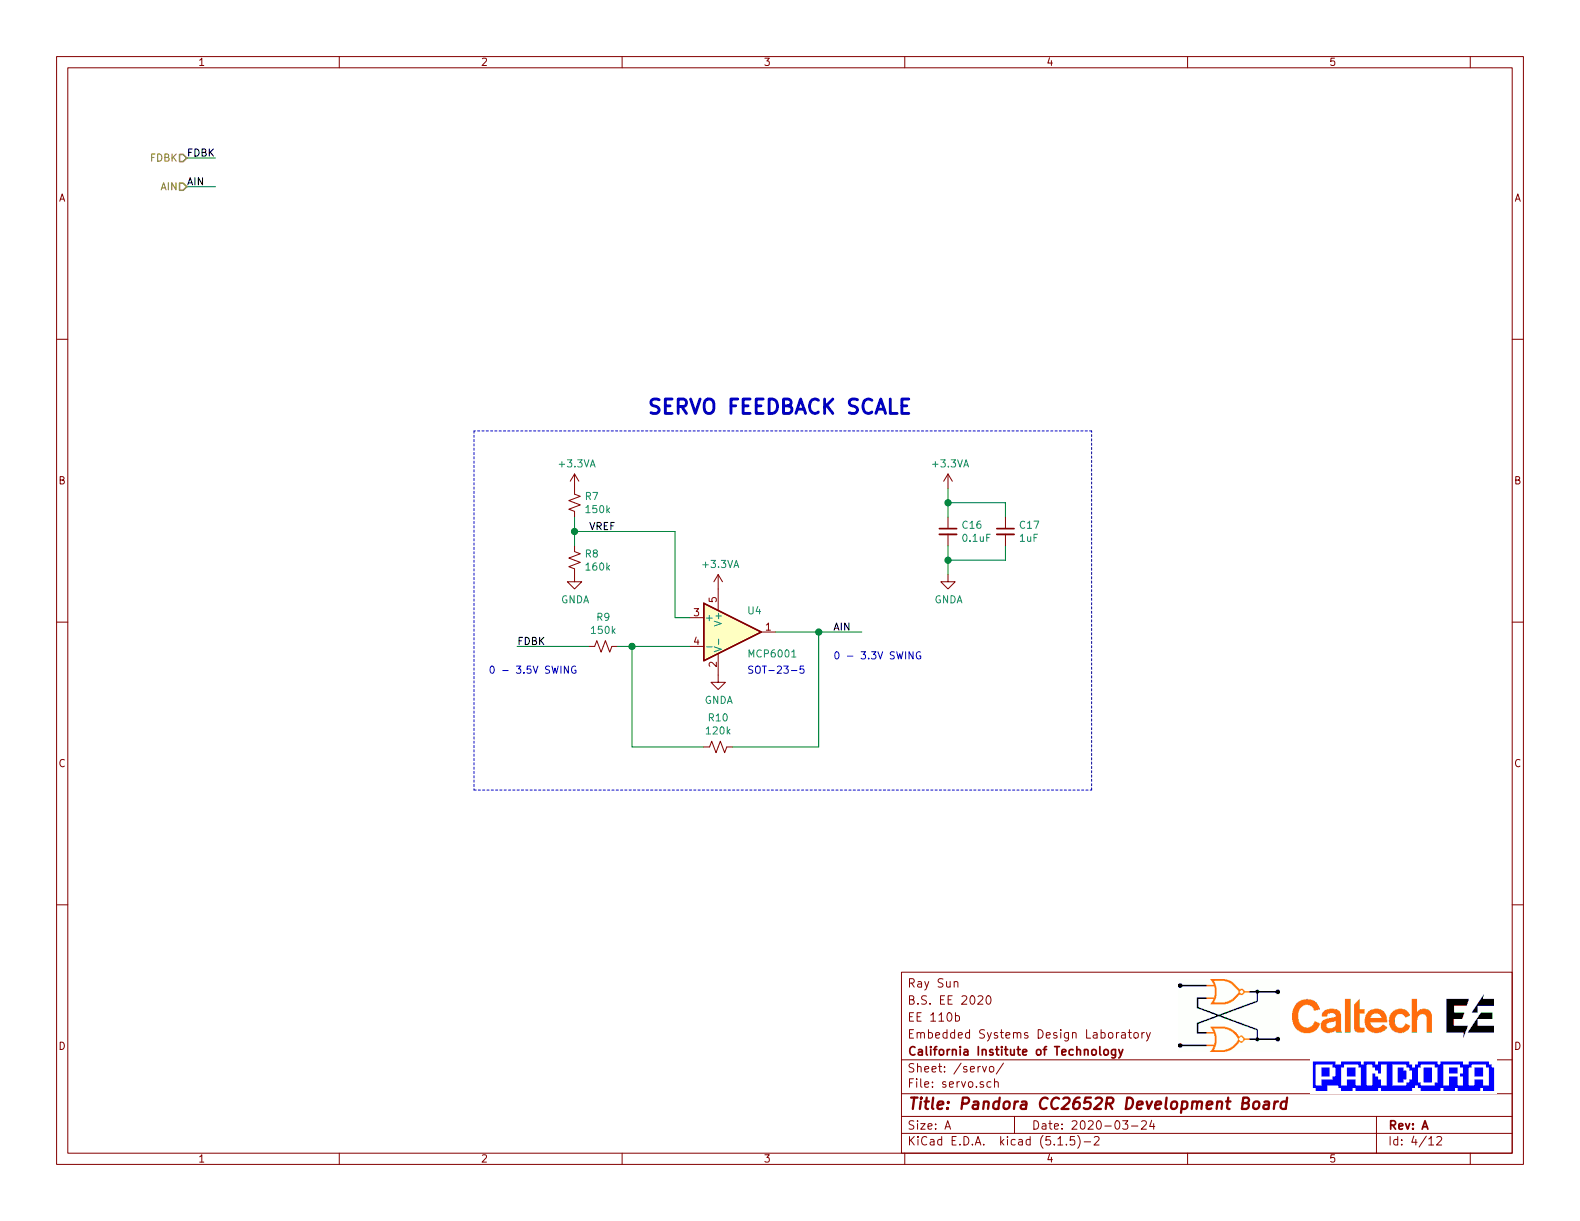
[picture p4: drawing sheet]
EESchema Schematic File Version 4
EELAYER 30 0
EELAYER END
$Descr A 11000 8500
encoding utf-8
Sheet 4 12
Title "Pandora CC2652R Development Board"
Date "2020-03-24"
Rev "A"
Comp "California Institute of Technology"
Comment1 "Embedded Systems Design Laboratory"
Comment2 "EE 110b"
Comment3 "B.S. EE 2020"
Comment4 "Ray Sun"
$EndDescr
$Comp
L Device:C_Small C16
U 1 1
P 6600 3700
F 0 "C16" H 6692 3746 50  0000 L CNN
F 1 "0.1uF" H 6692 3655 50  0000 L CNN
F 2 "Capacitor_SMD:C_0603_1608Metric_Pad1.05x0.95mm_HandSolder" H 6600 3700 50  0001 C CNN
F 3 "~" H 6600 3700 50  0001 C CNN
F 4 "0603" H 6600 3700 50  0001 C CNN "Package"
F 5 "In House" H 6600 3700 50  0001 C CNN "Supplier"
F 6 "N/A" H 6600 3700 50  0001 C CNN "SupplierPartNo"
	1    6600 3700
	1    0    0    -1  
$EndComp
$Comp
L Device:R_Small_US R?
U 1 1
P 4200 4500
AR Path="/5E64A3EA/5E369D1C" Ref="R?"  Part="1" 
AR Path="/5E2BAD17/5E369D1C" Ref="R9"  Part="1" 
F 0 "R9" V 3995 4500 50  0000 C CNN
F 1 "150k" V 4086 4500 50  0000 C CNN
F 2 "Resistor_SMD:R_0603_1608Metric_Pad1.05x0.95mm_HandSolder" H 4200 4500 50  0001 C CNN
F 3 "~" H 4200 4500 50  0001 C CNN
F 4 "0603" H 4200 4500 50  0001 C CNN "Package"
F 5 "In House" H 4200 4500 50  0001 C CNN "Supplier"
F 6 "N/A" H 4200 4500 50  0001 C CNN "SupplierPartNo"
	1    4200 4500
	0    1    1    0   
$EndComp
$Comp
L Device:R_Small_US R?
U 1 1
P 5000 5200
AR Path="/5E64A3EA/5E36D3A2" Ref="R?"  Part="1" 
AR Path="/5E2BAD17/5E36D3A2" Ref="R10"  Part="1" 
F 0 "R10" V 4795 5200 50  0000 C CNN
F 1 "120k" V 4886 5200 50  0000 C CNN
F 2 "Resistor_SMD:R_0603_1608Metric_Pad1.05x0.95mm_HandSolder" H 5000 5200 50  0001 C CNN
F 3 "~" H 5000 5200 50  0001 C CNN
F 4 "0603" H 5000 5200 50  0001 C CNN "Package"
F 5 "In House" H 5000 5200 50  0001 C CNN "Supplier"
F 6 "N/A" H 5000 5200 50  0001 C CNN "SupplierPartNo"
	1    5000 5200
	0    1    1    0   
$EndComp
Text Label 5800 4400 0    50   ~ 0
AIN
Wire Wire Line
	3600 4500 4100 4500
$Comp
L Device:C_Small C17
U 1 1
P 7000 3700
F 0 "C17" H 7092 3746 50  0000 L CNN
F 1 "1uF" H 7092 3655 50  0000 L CNN
F 2 "Capacitor_SMD:C_0603_1608Metric_Pad1.05x0.95mm_HandSolder" H 7000 3700 50  0001 C CNN
F 3 "~" H 7000 3700 50  0001 C CNN
F 4 "0603" H 7000 3700 50  0001 C CNN "Package"
F 5 "In House" H 7000 3700 50  0001 C CNN "Supplier"
F 6 "N/A" H 7000 3700 50  0001 C CNN "SupplierPartNo"
	1    7000 3700
	1    0    0    -1  
$EndComp
$Comp
L Amplifier_Operational:MCP6001-OT U4
U 1 1
P 5100 4400
F 0 "U4" H 5200 4550 50  0000 L CNN
F 1 "MCP6001" H 5200 4250 50  0000 L CNN
F 2 "Package_TO_SOT_SMD:SOT-23-5" H 5000 4200 50  0001 L CNN
F 3 "http://ww1.microchip.com/downloads/en/DeviceDoc/21733j.pdf" H 5100 4600 50  0001 C CNN
F 4 "SOT-23-5" H 5100 4400 50  0001 C CNN "Package"
F 5 "Servo feedback opamp" H 5100 4400 50  0001 C CNN "Comment"
F 6 "MCP6001RT-I/OT" H 5100 4400 50  0001 C CNN "PartNo"
F 7 "In House" H 5100 4400 50  0001 C CNN "Supplier"
F 8 "MCP6001RT-I/OT" H 5100 4400 50  0001 C CNN "SupplierPartNo"
	1    5100 4400
	1    0    0    -1  
$EndComp
Text Notes 5200 4700 0    50   ~ 0
SOT-23-5
$Comp
L power:GNDA #PWR035
U 1 1
P 5000 4700
F 0 "#PWR035" H 5000 4450 50  0001 C CNN
F 1 "GNDA" H 5005 4527 50  0000 C CNN
F 2 "" H 5000 4700 50  0001 C CNN
F 3 "" H 5000 4700 50  0001 C CNN
	1    5000 4700
	1    0    0    -1  
$EndComp
$Comp
L power:+3.3VA #PWR034
U 1 1
P 5000 4100
F 0 "#PWR034" H 5000 3950 50  0001 C CNN
F 1 "+3.3VA" H 5015 4273 50  0000 C CNN
F 2 "" H 5000 4100 50  0001 C CNN
F 3 "" H 5000 4100 50  0001 C CNN
	1    5000 4100
	1    0    0    -1  
$EndComp
$Comp
L power:GNDA #PWR033
U 1 1
P 6600 4000
F 0 "#PWR033" H 6600 3750 50  0001 C CNN
F 1 "GNDA" H 6605 3827 50  0000 C CNN
F 2 "" H 6600 4000 50  0001 C CNN
F 3 "" H 6600 4000 50  0001 C CNN
	1    6600 4000
	1    0    0    -1  
$EndComp
$Comp
L power:+3.3VA #PWR031
U 1 1
P 6600 3400
F 0 "#PWR031" H 6600 3250 50  0001 C CNN
F 1 "+3.3VA" H 6615 3573 50  0000 C CNN
F 2 "" H 6600 3400 50  0001 C CNN
F 3 "" H 6600 3400 50  0001 C CNN
	1    6600 3400
	1    0    0    -1  
$EndComp
Wire Wire Line
	6600 3500 6600 3600
Wire Wire Line
	6600 3800 6600 3900
Connection ~ 6600 3900
Wire Wire Line
	7000 3600 7000 3500
Wire Wire Line
	7000 3500 6600 3500
Wire Wire Line
	7000 3800 7000 3900
Wire Wire Line
	7000 3900 6600 3900
Wire Wire Line
	4300 4500 4400 4500
Wire Wire Line
	4900 5200 4400 5200
Wire Wire Line
	4400 5200 4400 4500
Connection ~ 4400 4500
Wire Wire Line
	4400 4500 4800 4500
Wire Wire Line
	5700 5200 5700 4400
Text Label 3600 4500 0    50   ~ 0
FDBK
Connection ~ 5700 4400
Wire Wire Line
	5400 4400 5700 4400
Wire Wire Line
	5700 4400 6000 4400
Wire Wire Line
	5100 5200 5700 5200
$Comp
L Device:R_Small_US R?
U 1 1
P 4000 3500
AR Path="/5E2B9A47/5E488142" Ref="R?"  Part="1" 
AR Path="/5E2BAD17/5E488142" Ref="R7"  Part="1" 
F 0 "R7" H 4068 3546 50  0000 L CNN
F 1 "150k" H 4068 3455 50  0000 L CNN
F 2 "Resistor_SMD:R_0603_1608Metric_Pad1.05x0.95mm_HandSolder" H 4000 3500 50  0001 C CNN
F 3 "~" H 4000 3500 50  0001 C CNN
F 4 "0603" H 4000 3500 50  0001 C CNN "Package"
F 5 "In House" H 4000 3500 50  0001 C CNN "Supplier"
F 6 "N/A" H 4000 3500 50  0001 C CNN "SupplierPartNo"
	1    4000 3500
	1    0    0    -1  
$EndComp
$Comp
L Device:R_Small_US R?
U 1 1
P 4000 3900
AR Path="/5E2B9A47/5E4884DF" Ref="R?"  Part="1" 
AR Path="/5E2BAD17/5E4884DF" Ref="R8"  Part="1" 
F 0 "R8" H 4068 3946 50  0000 L CNN
F 1 "160k" H 4068 3855 50  0000 L CNN
F 2 "Resistor_SMD:R_0603_1608Metric_Pad1.05x0.95mm_HandSolder" H 4000 3900 50  0001 C CNN
F 3 "~" H 4000 3900 50  0001 C CNN
F 4 "0603" H 4000 3900 50  0001 C CNN "Package"
F 5 "In House" H 4000 3900 50  0001 C CNN "Supplier"
F 6 "N/A" H 4000 3900 50  0001 C CNN "SupplierPartNo"
	1    4000 3900
	1    0    0    -1  
$EndComp
$Comp
L power:+3.3VA #PWR030
U 1 1
P 4000 3400
F 0 "#PWR030" H 4000 3250 50  0001 C CNN
F 1 "+3.3VA" H 4015 3573 50  0000 C CNN
F 2 "" H 4000 3400 50  0001 C CNN
F 3 "" H 4000 3400 50  0001 C CNN
	1    4000 3400
	1    0    0    -1  
$EndComp
$Comp
L power:GNDA #PWR032
U 1 1
P 4000 4000
F 0 "#PWR032" H 4000 3750 50  0001 C CNN
F 1 "GNDA" H 4005 3827 50  0000 C CNN
F 2 "" H 4000 4000 50  0001 C CNN
F 3 "" H 4000 4000 50  0001 C CNN
	1    4000 4000
	1    0    0    -1  
$EndComp
Wire Wire Line
	4800 4300 4700 4300
Wire Wire Line
	4700 4300 4700 3700
Wire Wire Line
	4700 3700 4000 3700
Text Notes 4500 2900 0    100  ~ 20
SERVO FEEDBACK SCALE
Text HLabel 1300 1100 0    50   Input ~ 0
FDBK
Wire Wire Line
	1500 1100 1300 1100
Wire Wire Line
	1500 1300 1300 1300
Text HLabel 1300 1300 0    50   Input ~ 0
AIN
Text Label 1300 1300 0    50   ~ 0
AIN
Text Label 1300 1100 0    50   ~ 0
FDBK
Wire Wire Line
	4000 3600 4000 3700
Connection ~ 4000 3700
Wire Wire Line
	4000 3700 4000 3800
Text Label 4100 3700 0    50   ~ 0
VREF
Text Notes 3400 4700 0    50   ~ 0
0 - 3.5V SWING
Text Notes 5800 4600 0    50   ~ 0
0 - 3.3V SWING
Wire Wire Line
	6600 4000 6600 3900
Wire Wire Line
	6600 3400 6600 3500
Connection ~ 6600 3500
Wire Notes Line
	3300 3000 3300 5500
Wire Notes Line
	3300 5500 7600 5500
Wire Notes Line
	7600 5500 7600 3000
Wire Notes Line
	7600 3000 3300 3000
$EndSCHEMATC
